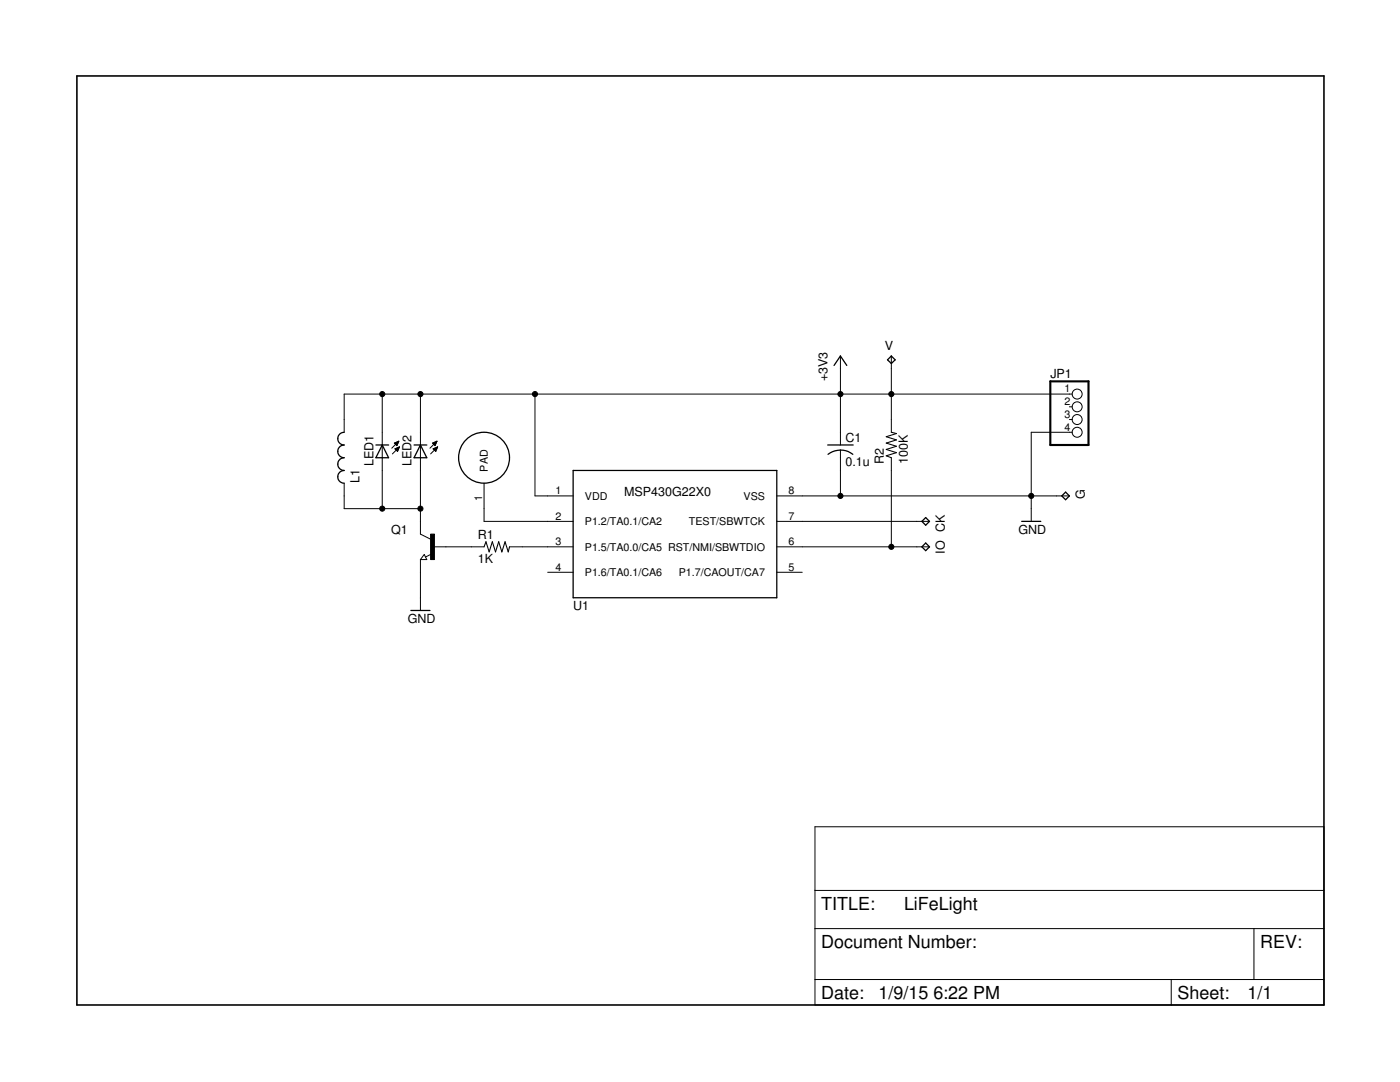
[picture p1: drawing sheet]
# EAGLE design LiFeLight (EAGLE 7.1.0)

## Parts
C1  0.1u  C-USC0805K  [C0805K]
CK  TPB1,27  [B1,27]
G  TPB1,27  [B1,27]
IO  TPB1,27  [B1,27]
JP1  PINHD-1X4  [1X04]
L1  L-USL2825P  [L2825P]
LED1  LEDSQR2X5  [LED2X5]
LED2  LEDSMT1206  [1206]
Q1  NPN-TRANSISTOR_SOT23  [SOT23]
R1  1K  R-US_R0805  [R0805]
R2  100K  R-US_R0805  [R0805]
TOUCH1  TOUCHPAD8MM  [TOUCHPAD8]
U1  MSP430G22X0  [SO08]
V  TPB1,27  [B1,27]

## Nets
+3V3: C1.1 JP1.1 L1.1 LED1.K(C) LED2.C R2.2 U1.1(VDD) V.TP
GND: C1.2 G.TP JP1.4 Q1.2(E) U1.8(VSS)
N$1: L1.2 LED1.A LED2.A Q1.3(C)
N$2: IO.TP R2.1 U1.6(RST/NMI/SBWTDIO)
N$3: CK.TP U1.7(TEST/SBWTCK)
N$4: Q1.1(B) R1.1
N$5: TOUCH1.1(PAD) U1.2(P1.2/TA0.1/CA2)
N$6: R1.2 U1.3(P1.5/TA0.0/CA5)
Unconnected: JP1.2 JP1.3 U1.4(P1.6/TA0.1/CA6) U1.5(P1.7/CAOUT/CA7)
